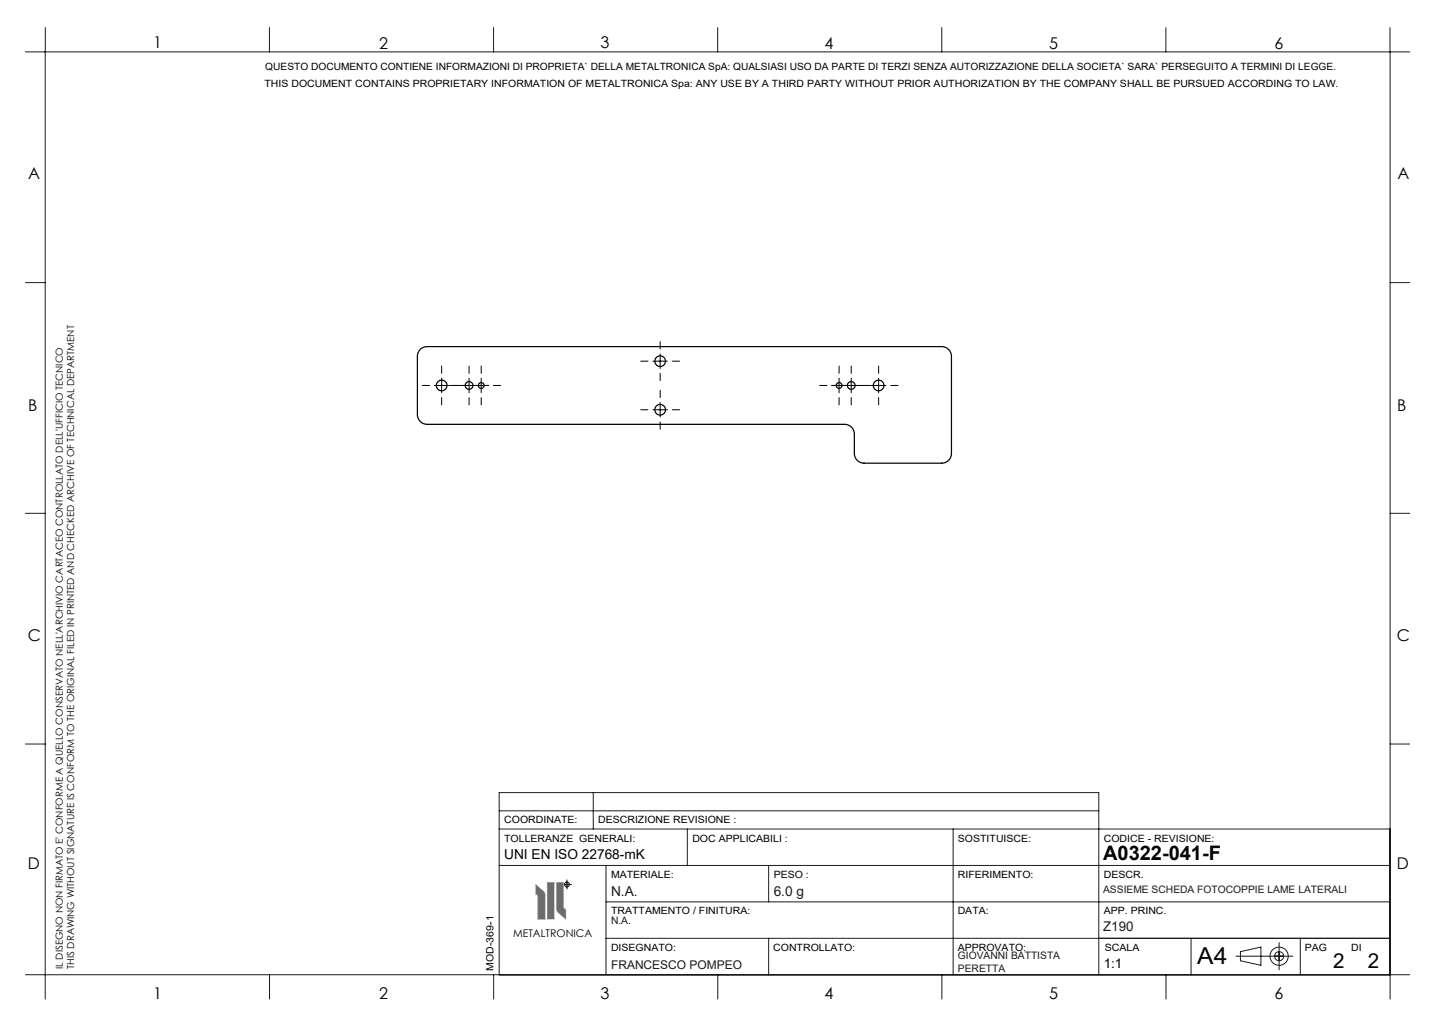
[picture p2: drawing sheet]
<svg xmlns="http://www.w3.org/2000/svg" width="297mm" height="210mm" viewBox="0 0 297 210" stroke-linecap="round" stroke-linejoin="round" font-family="sans-serif">
<g fill="none" stroke="#191924" stroke-width=".21">
<path d="M5.2 10.7h285.2M9.3 5.7v200M55.5 5.7v5M101.7 5.7v5M147.8 5.7v5M194 5.7v5M240.1 5.7v5M286.3 5.7v200M5.2 58.2h4.1M286.3 58.2h4.1M5.2 105.7h4.1M286.3 105.7h4.1"/>
<path d="M5.2 153.2h4.1M286.3 153.2h4.1M102.8 170.7h183.5M102.8 178.2h183.5M102.8 166.9h123.5M122.2 163.2v7.5M124.8 178.2v22.5M141.6 170.7v7.5M158.3 178.2v7.5M196.3 170.7v30M110.9 184.5v4.8M112.7 181.7h1.4"/>
<path d="M114.6 181.7h1.4M115.8 182.1h2M116.8 181.1v2M124.8 185.7h161.5M124.8 193.2h161.5M158.3 193.2v7.5M245.3 193.2v7.5M254.5 196.9h11.8M255.5 195.9l4.2-.9v3.7l-4.2-.9zM263.5 194.1v5.6M267.8 193.2v7.5M5.2 200.7h285.2"/>
<path d="M55.5 200.7v5M101.7 200.7v5M102.8 200.7v-37.5h123.5v37.5M147.8 200.7v5M194 200.7v5M240.2 200.7v5"/>
<circle cx="116.8" cy="182.1" r=".5"/>
<circle cx="263.5" cy="196.9" r="1.87"/>
<circle cx="263.5" cy="196.9" r=".94"/>
</g>
<path d="M110.3 184.3h2M110.4 182.1l1.6 1.5 .2 .4 .1 5.3h-1.4v-4.9l-.5-.4zM111.3 183.3v2M112.7 181.7h1.4v7.5h-1.4zM114.6 181.7h1.4v5.2l.5 .5v1.8l-1.6-1.4-.2-.5zM114.6 187.1h2M115.6 186.1v2" fill="none" stroke="#c0c0c0" stroke-width=".21"/>
<path d="M114.6 181.7l.1 5.6 .2 .5 1.6 1.4v-1.8l-.5-.5v-5.2zM112.7 181.7v7.5h1.4v-7.5zM110.4 182.1v1.9l.5 .4v4.9h1.4l-.1-5.3-.2-.5z" fill-rule="evenodd" fill="#6a6a6a"/>
<g fill="none" stroke="#000" stroke-width=".21" stroke-dasharray="15.2 1.3 1.3 1.3">
<path d="M88.5 79.4h-1.5M91 76.9v-1.5M93.5 79.4h1.5M94.1 79.4h-1.5M96.6 79.4h-1.5M96.6 76.9v-1.5M99.1 76.9v-1.5M99.1 79.4h1.5M101.6 79.4h1.5M133.5 74.4h-1.5M136 71.9v-1.5M136 76.9v1.5"/>
<path d="M138.5 74.4h1.5M170.3 79.4h-1.5M172.8 79.4h-1.5M172.8 76.9v-1.5M175.3 76.9v-1.5M175.3 79.4h1.5M177.8 79.4h1.5M178.5 79.4h-1.5M181 76.9v-1.5M183.5 79.4h1.5M91 81.9v1.5M96.6 81.9v1.5"/>
<path d="M99.1 81.9v1.5M133.5 84.4h-1.5M136 81.9v-1.5M136 86.9v1.5M138.5 84.4h1.5M172.8 81.9v1.5M175.3 81.9v1.5M181 81.9v1.5"/>
</g>
<g fill="none" stroke="#000" stroke-width=".21">
<path d="M89.5 79.4h3M91 77.9v3M95.1 79.4h5.5M96.6 77.9v3M99.1 77.9v3M134.5 74.4h3M136 72.9v3M171.3 79.4h5.5M172.8 77.9v3M175.3 77.9v3M179.5 79.4h3M181 77.9v3"/>
<path d="M134.5 84.4h3M136 82.9v3"/>
</g>
<g fill="none" stroke="#000" stroke-width=".25">
<path d="M86.6 71.9l.6-.4 .8-.1h106a2 2 0 0 1 2 2v20a2 2 0 0 1-2 2h-16a2 2 0 0 1-2-2v-4a2 2 0 0 0-2-2h-86a2 2 0 0 1-2-2v-12l.1-.8z"/>
<circle cx="91" cy="79.4" r="1.1"/>
<circle cx="96.6" cy="79.4" r=".8"/>
<circle cx="99.1" cy="79.4" r=".6"/>
<circle cx="136" cy="74.4" r="1.1"/>
<circle cx="172.8" cy="79.4" r=".6"/>
<circle cx="175.3" cy="79.4" r=".8"/>
<circle cx="181" cy="79.4" r="1.1"/>
<circle cx="136" cy="84.4" r="1.1"/>
</g>
<text font-size="4.8" fill="#010000" x="246.6" y="198.5">A4</text>
<g font-size="4.2">
<text x="274.6" y="199.3">2</text>
<text x="281.7" y="199.3">2</text>
</g>
<text font-size="4.1" x="227.2" y="177">A0322-041-F</text>
<g font-size="3.3" fill="#010000">
<text x="31.6" y="10">1</text>
<text x="78.1" y="10">2</text>
<text x="123.7" y="10">3</text>
<text x="169.8" y="10">4</text>
<text x="216.1" y="10">5</text>
<text x="262.5" y="10">6</text>
<text x="5.8" y="36.8">A</text>
<text x="287.8" y="36.8">A</text>
<text x="5.8" y="84.6">B</text>
<text x="287.8" y="84.6">B</text>
<text x="5.7" y="132">C</text>
<text x="287.7" y="132">C</text>
<text x="5.7" y="179">D</text>
<text x="287.7" y="179">D</text>
<text x="31.6" y="205.7">1</text>
<text x="78.1" y="205.7">2</text>
<text x="123.7" y="205.7">3</text>
<text x="169.8" y="205.7">4</text>
<text x="216.1" y="205.7">5</text>
<text x="262.5" y="205.7">6</text>
</g>
<text font-size="2.8" x="103.9" y="176.9">UNI EN ISO 22768-mK</text>
<g font-size="2.8" fill="#191924">
<text x="125.8" y="184.4">N.A.</text>
<text x="159.3" y="184.4">6.0 g</text>
</g>
<text font-size="2.7" fill="#191924" x="227.2" y="191.7">Z190</text>
<text font-size="2.7" x="227.4" y="199.4">1:1</text>
<text font-size="2.5" fill="#191924" x="125.8" y="199.4">FRANCESCO POMPEO</text>
<text font-size="2.2" fill="#010000" x="105.7" y="192.9">METALTRONICA</text>
<g font-size="2.1" fill="#010000">
<text x="54.5" y="18">THIS DOCUMENT CONTAINS PROPRIETARY INFORMATION OF METALTRONICA Spa: ANY USE BY A THIRD PARTY WITHOUT PRIOR AUTHORIZATION BY THE COMPANY SHALL BE PURSUED ACCORDING TO LAW.</text>
<text x="54.6" y="14.5">QUESTO DOCUMENTO CONTIENE INFORMAZIONI DI PROPRIETA` DELLA METALTRONICA SpA: QUALSIASI USO DA PARTE DI TERZI SENZA AUTORIZZAZIONE DELLA SOCIETA` SARA` PERSEGUITO A TERMINI DI LEGGE.</text>
<text x="103.8" y="169.5">COORDINATE:</text>
<text x="103.9" y="173.3">TOLLERANZE GENERALI:</text>
<text x="123.2" y="169.5">DESCRIZIONE REVISIONE :</text>
<text x="142.6" y="173.3">DOC APPLICABILI :</text>
<text x="197.3" y="173.3">SOSTITUISCE:</text>
<text x="227.3" y="173.3">CODICE - REVISIONE:</text>
<text x="125.8" y="180.8">MATERIALE:</text>
<text x="159.4" y="180.8">PESO :</text>
<text x="197.3" y="180.8">RIFERIMENTO:</text>
<text x="227.3" y="180.8">DESCR.</text>
<text x="125.8" y="188.2">TRATTAMENTO / FINITURA:</text>
<text x="197.3" y="188.2">DATA:</text>
<text x="227.3" y="188.2">APP. PRINC.</text>
<text x="125.8" y="195.7">DISEGNATO:</text>
<text x="159.3" y="195.7">CONTROLLATO:</text>
<text x="197.2" y="195.7">APPROVATO:</text>
<text x="227.6" y="195.7">SCALA</text>
<text x="268.8" y="195.7">PAG</text>
<text x="278.3" y="195.7">DI</text>
<text x="101.7" y="199.8" transform="rotate(-90 101.7 199.8)">MOD-369-1</text>
</g>
<g font-size="2.1" fill="#191924">
<text x="227.2" y="183.9">ASSIEME SCHEDA FOTOCOPPIE LAME LATERALI</text>
<text x="125.8" y="190.2">N.A.</text>
<text x="197.3" y="197.5">GIOVANNI BATTISTA</text>
<text x="197.3" y="200">PERETTA</text>
</g>
<g font-size="2" fill="#010000">
<text x="12.9" y="199.5" transform="rotate(-90 12.9 199.5)">IL DISEGNO NON FIRMATO E' CONFORME A QUELLO CONSERVATO NELL'ARCHIVIO CARTACEO CONTROLLATO DELL'UFFICIO TECNICO</text>
<text x="15.3" y="199.5" transform="rotate(-90 15.3 199.5)">THIS DRAWING WITHOUT SIGNATURE IS CONFORM TO THE ORIGINAL FILED IN PRINTED AND CHECKED ARCHIVE OF TECHNICAL DEPARTMENT</text>
</g>
<text font-size=".7" fill="#010000" x="116.5" y="182.3">R</text>
</svg>
